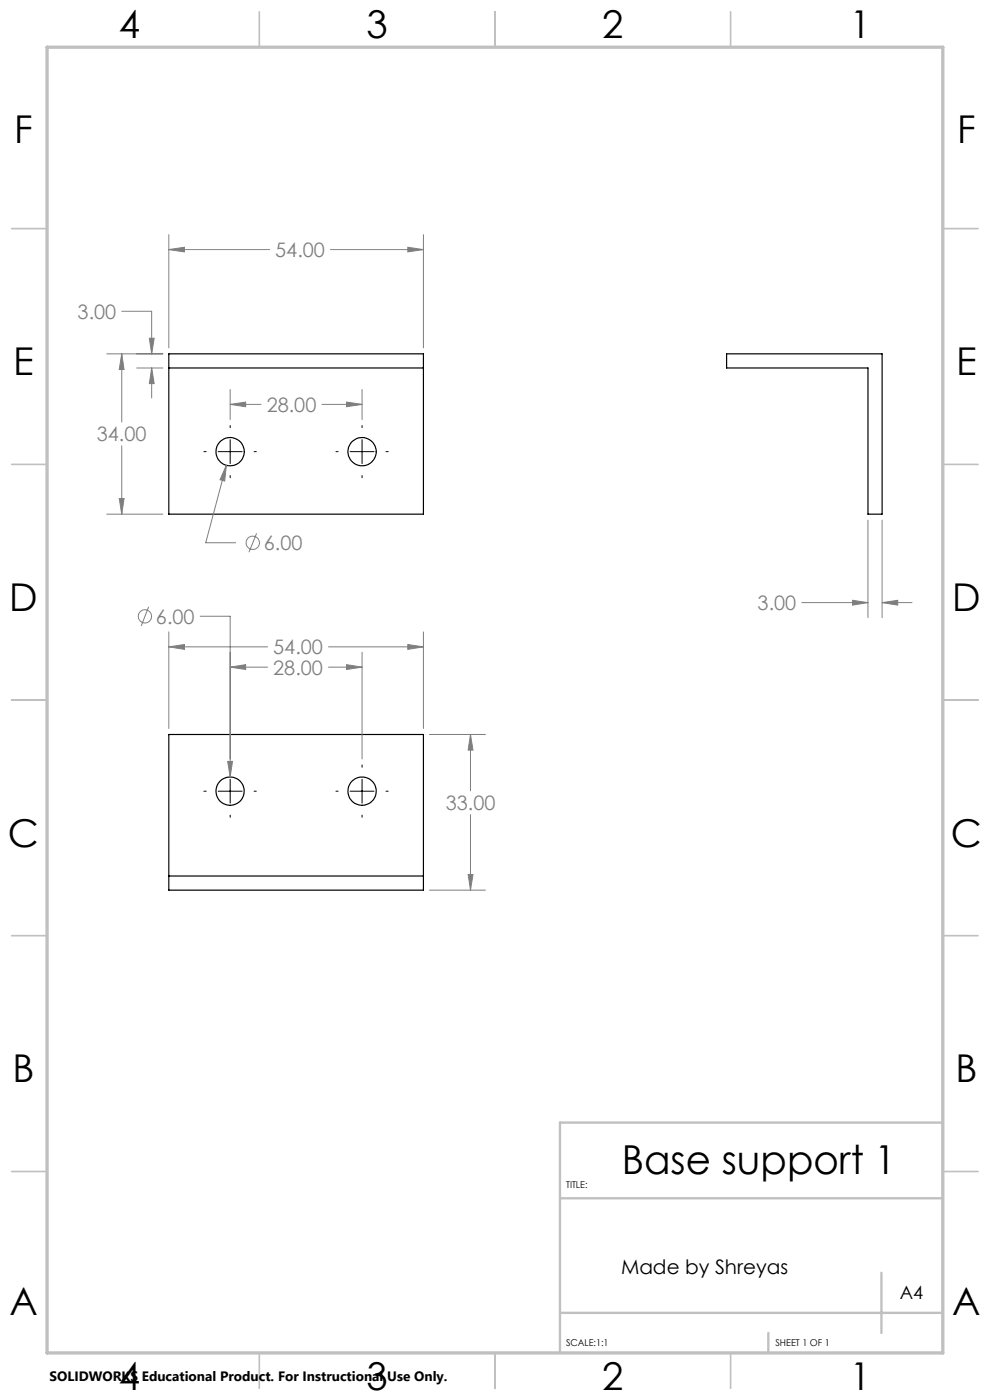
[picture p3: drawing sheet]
<svg xmlns="http://www.w3.org/2000/svg" width="210mm" height="297mm" viewBox="0 0 210 297" stroke-linecap="round" stroke-linejoin="round" font-family="sans-serif">
<g fill="none" stroke="#000" stroke-width=".25">
<path d="M35.8 78.1h54M35.8 75.1h54v34h-54zM154.1 75.1h33v34h-3v-31h-30zM35.8 155.8h54v33h-54zM35.8 185.8h54"/>
<circle cx="48.8" cy="95.8" r="3"/>
<circle cx="76.8" cy="95.8" r="2.99"/>
<circle cx="48.8" cy="167.8" r="3"/>
<circle cx="76.8" cy="167.8" r="3"/>
</g>
<g fill="none" stroke="#808080" stroke-width=".21">
<path d="M35.8 52.9l3.3-.4v.9zM35.8 49.8v24M35.8 52.9h21.4M70.1 52.9h19.7M86.5 52.5l3.3 .4-3.3 .5zM89.8 49.8v24M22.6 75.1h11.9M25.8 75.1l.5 3.3h-1zM25.8 75.1v14.4M25.8 66h6.4v9.1M29 78.1h5.5M31.7 71.8h1l-.5 3.3z"/>
<path d="M32.2 78.1l.5 3.3h-1zM32.2 78.1v6.3M25.8 94.6v14.5M48 98.7l-.3 3.4-1-.3zM48 98.7l-4.4 16.4h6.4M48.8 85.8l3.3-.5v1zM48.8 82.6v6.4M48.8 85.8h6.6M68.3 85.8h8.5M73.5 85.3l3.3 .5-3.3 .5zM76.8 82.6v6.4M22.6 109.1h11.9"/>
<path d="M25.3 105.8h1l-.5 3.3zM54.4 113.1l-1.6 4.1M184.1 110.3v20.7M187.1 110.3v20.7M31.5 128.7l-1.5 4.1M35.8 137.2l3.3-.5v1.1zM35.8 134.1v20.4M35.8 137.2h21M42.5 130.7h6.3v34.1M69.7 137.2h20.1M76.8 138.4v22.6M86.5 136.7l3.3 .5-3.3 .6z"/>
<path d="M89.8 134.1v20.4M170.1 127.8h14M180.8 127.3l3.3 .5-3.3 .6zM187.1 127.8l3.3-.5v1.1zM187.1 127.8h6.4M48.8 141.5l3.3-.5v1zM48.8 141.5h8M69.7 141.5h7.1M73.5 141l3.3 .5-3.3 .5zM91.1 155.8h11.9M99.8 155.8l.5 3.3h-1zM99.8 155.8v12"/>
<path d="M48.3 161.5h1l-.5 3.3zM99.8 172.8v16M91.1 188.8h11.9M99.3 185.5h1l-.5 3.3z"/>
<circle cx="53.6" cy="115.2" r="1.41"/>
<circle cx="30.7" cy="130.7" r="1.4"/>
</g>
<g fill="none" stroke="#000" stroke-width=".21">
<path d="M43.3 95.8h.4M46.3 95.8h5.1M48.8 90.3v.4M48.8 93.3v5.1M53.9 95.8h.5M71.3 95.8h.4M74.3 95.8h5M76.8 90.3v.4M76.8 93.3v5.1M81.9 95.8h.4M48.8 100.9v.4M76.8 100.9v.4"/>
<path d="M43.3 167.8h.4M46.3 167.8h5.1M48.8 162.3v.5M48.8 165.3v5.1M48.8 172.9v.5M53.9 167.8h.5M71.3 167.8h.4M74.3 167.8h5M76.8 162.3v.5M76.8 165.3v5.1M76.8 172.9v.5M81.9 167.8h.4"/>
</g>
<g fill="none" stroke="#c0c0c0" stroke-width=".35">
<path d="M55 2.5v7.5M105 2.5v7.5M155 2.5v7.5M2.5 48.5h7.5M200 48.5h7.5M2.5 98.5h7.5M200 98.5h7.5M2.5 148.5h7.5M200 148.5h7.5M2.5 198.5h7.5M200 198.5h7.5M2.5 248.5h7.5"/>
<path d="M200 248.5h7.5M55 287v7.5M105 287v7.5M155 287v7.5"/>
</g>
<path d="M200 238.2h-81.2v48.8M118.8 254.2h81.2M118.8 278.5h81.2M187 270v12.8M163 282.8v4.2" fill="none" stroke="#c0c0c0" stroke-width=".5"/>
<path d="M10 10h190v277h-190z" fill="none" stroke="#c0c0c0" stroke-width=".7"/>
<path d="M86.5 52.5l3.3 .4-3.3 .5zM35.8 52.9l3.3-.4v.9zM25.8 75.1l.5 3.3h-1zM25.3 105.8h1l-.5 3.3zM32.2 78.1l.5 3.3h-1zM31.7 71.8h1l-.5 3.3zM48 98.7l-1.3 3.1 1 .3zM48.8 85.8l3.3-.5v1zM73.5 85.3l3.3 .5-3.3 .5zM180.8 127.3l3.3 .5-3.3 .6zM187.1 127.8l3.3-.5v1.1zM48.3 161.5l.5 3.3 .5-3.3zM48.8 141.5l3.3-.5v1zM73.5 141l3.3 .5-3.3 .5zM35.8 137.2l3.3-.5v1.1zM86.5 136.7l3.3 .5-3.3 .6zM99.8 155.8l.5 3.3h-1zM99.3 185.5h1l-.5 3.3z" fill="#808080"/>
<text font-size="8.5" x="131.9" y="249">Base support 1</text>
<g font-size="8.1">
<text x="25.2" y="8">4</text>
<text x="77.7" y="8">3</text>
<text x="127.7" y="8">2</text>
<text x="180.2" y="8">1</text>
<text x="3" y="30.4">F</text>
<text x="203" y="30.4">F</text>
<text x="2.8" y="79.6">E</text>
<text x="202.8" y="79.6">E</text>
<text x="2" y="129.6">D</text>
<text x="202" y="129.6">D</text>
<text x="1.7" y="179.6">C</text>
<text x="201.7" y="179.6">C</text>
<text x="2.7" y="229.6">B</text>
<text x="202.7" y="229.6">B</text>
<text x="2" y="278.9">A</text>
<text x="202" y="278.9">A</text>
<text x="25.2" y="295">4</text>
<text x="77.7" y="295">3</text>
<text x="127.7" y="295">2</text>
<text x="180.2" y="295">1</text>
</g>
<g font-size="4.2" fill="#808080">
<text x="58.4" y="54.5">54.00</text>
<text x="16.5" y="67.6">3.00</text>
<text x="56.6" y="87.4">28.00</text>
<text x="20.5" y="93.6">34.00</text>
<text x="56" y="116.7">6.00</text>
<text x="160.7" y="129.4">3.00</text>
<text x="33.1" y="132.3">6.00</text>
<text x="58" y="143.1">28.00</text>
<text x="58" y="138.8">54.00</text>
<text x="94.5" y="171.9">33.00</text>
</g>
<text font-size="4.2" x="131.7" y="270.3">Made by Shreyas</text>
<text font-size="3.9" x="190.9" y="275.5">A4</text>
<text font-size="2.9" x="10.5" y="292.9">SOLIDWORKS Educational Product. For Instructional Use Only.</text>
<g font-size="2">
<text x="120.1" y="251.9">TITLE:</text>
<text x="120.1" y="285.6">SCALE:1:1</text>
<text x="164.5" y="285.6">SHEET 1 OF 1</text>
</g>
</svg>
